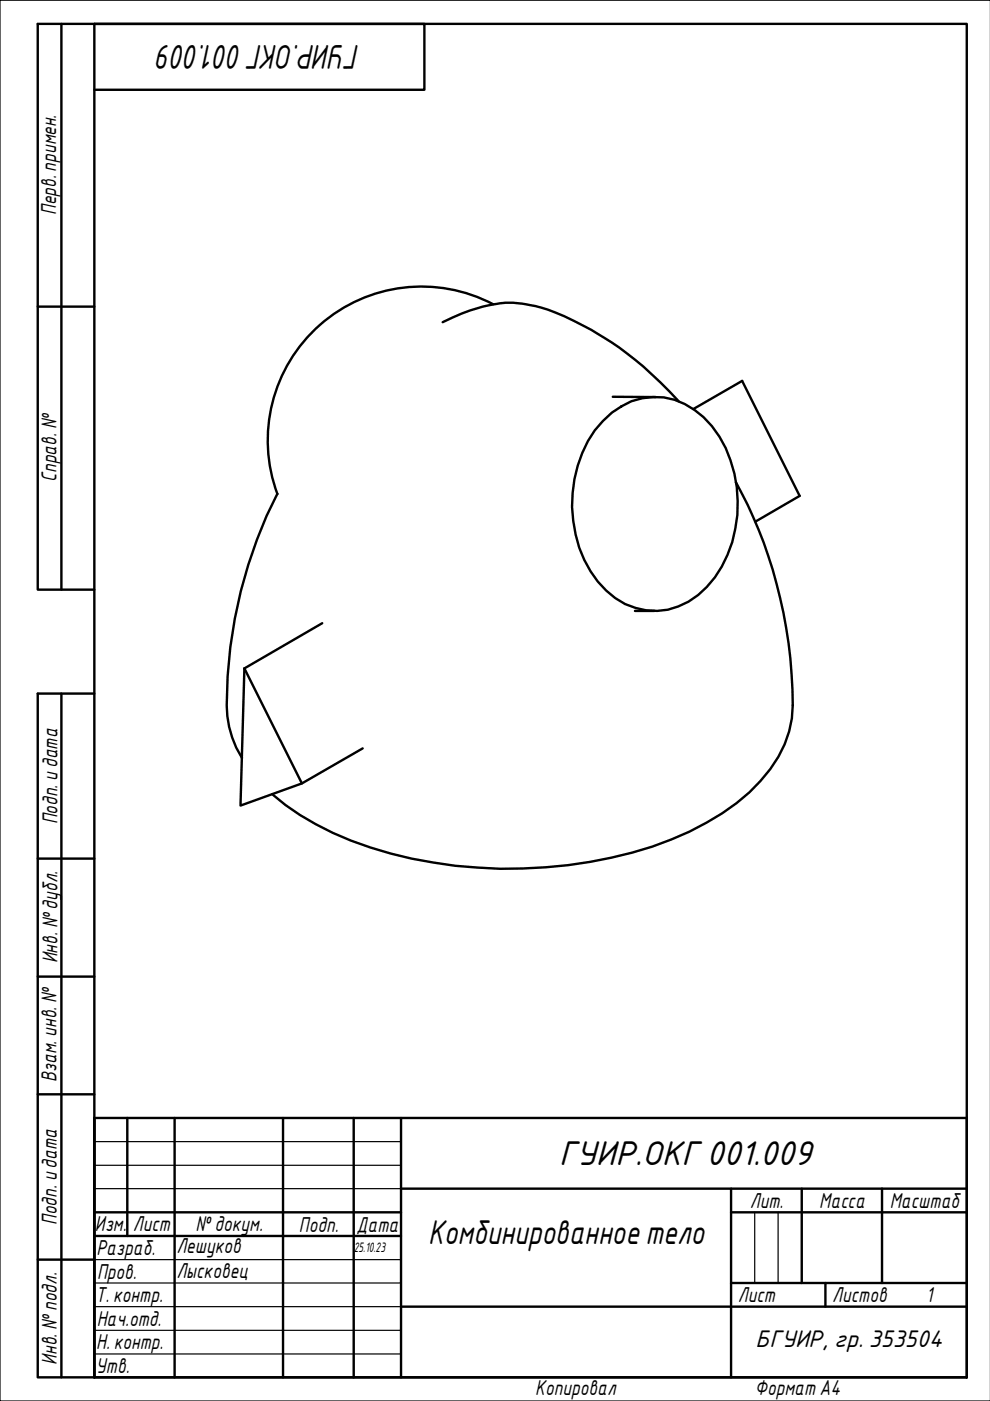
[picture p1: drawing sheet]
<svg xmlns="http://www.w3.org/2000/svg" width="210mm" height="297mm" viewBox="0 0 210 297" stroke-linecap="round" stroke-linejoin="round" font-family="sans-serif">
<path d="M93.9 68.3a32.4 32.4 0 0 1 14.4-4.1 31.6 31.6 0 0 1 13.4 3.9 68 68 0 0 1 20.2 14.9l2 2.1M104.6 64.5a32.6 32.6 0 0 0-36.8 4.4 32.6 32.6 0 0 0-9 35.9M127.8 89.3a14.5 14.5 0 0 1 21.4-.9 26.1 26.1 0 0 1 7.1 20.8 24.9 24.9 0 0 1-8.3 17 14.3 14.3 0 0 1-19.5-1 25.6 25.6 0 0 1-7.1-20.7 25 25 0 0 1 6.4-15.2zM129.9 84.1l9.1 .1M147 86.7l10.4-5.9 12.1 24.3-9.4 5.5M58.8 104.7a97 97 0 0 0-10.6 47.1 21.2 21.2 0 0 0 3.1 8.9M156 102.2a99.5 99.5 0 0 1 12.1 47.3 23.7 23.7 0 0 1-6.9 16.1 50.5 50.5 0 0 1-18.8 12.4 98.1 98.1 0 0 1-68 .2 58.1 58.1 0 0 1-16.7-9.8M68.3 132.1l-16.5 9.6M134.6 129.5h4.1M51.8 141.7l-.8 29.1 13-4.7 12.9-7.4M51.8 141.7l12.2 24.4" fill="none" stroke="#000" stroke-width=".51"/>
<path d="M210 0h-210v297h210" fill="none" stroke="#000" stroke-width=".25"/>
<path d="M20 5.1h185v286.9h-185z" fill="none" stroke="#000" stroke-width=".51"/>
<g fill="none" stroke="#000" stroke-width=".51">
<path d="M20 237h185v55h-185zM27 237v25.1M37 237v55M60 237v55M75 237v55M85 237v55M20 257h65M85 252h120M155 257h50M155 252v40M170 252v20M187 252v20"/>
<path d="M20 262.1h65M85 277h120M155 272h50M175 272v5"/>
</g>
<path d="M20 242h65M20 247.1h65M20 252h65M160 257v15M165 257v15M20 267.1h65M20 272h65M20 277h65M20 282.1h65M20 287.1h65" fill="none" stroke="#000" stroke-width=".25"/>
<path d="M13 5.1v119.9M20 19h70v-13.9h-82v119.9h12M8 65h12M13 147.1v144.9M20 147.1h-12v144.9h12M8 182h12M8 207.1h12M8 232h12M8 267.1h12" fill="none" stroke="#000" stroke-width=".51"/>
<g font-size="7">
<text x="76.3" y="9.5" transform="rotate(180 76.3 9.5)">ГУИР.ОКГ001.009</text>
<text x="118.6" y="247">ГУИР.ОКГ001.009</text>
<text x="90.8" y="263.8">Комбинированное тело</text>
</g>
<text font-size="4.9" x="160.2" y="285.7">БГУИР, гр. 353504</text>
<g font-size="4.4">
<text x="11.9" y="45.6" transform="rotate(-90 11.9 45.6)">Перв. примен.</text>
<text x="12" y="102.2" transform="rotate(-90 12 102.2)">Справ. №</text>
<text x="12.2" y="174.8" transform="rotate(-90 12.2 174.8)">Подп. идата</text>
<text x="12.2" y="204.3" transform="rotate(-90 12.2 204.3)">Инв. №дубл.</text>
<text x="12" y="229.5" transform="rotate(-90 12 229.5)">Взам. инв. №</text>
<text x="159" y="256.1">Лит.</text>
<text x="173.7" y="256.1">Масса</text>
<text x="188.7" y="256.1">Масштаб</text>
<text x="12.1" y="259.8" transform="rotate(-90 12.1 259.8)">Подп. идата</text>
<text x="20.1" y="261.1">Изм.</text>
<text x="28.2" y="261.1">Лист</text>
<text x="41.5" y="261">№докум.</text>
<text x="63.4" y="261.2">Подп.</text>
<text x="75.6" y="261.2">Дата</text>
<text x="20.4" y="266.1">Разраб.</text>
<text x="37.4" y="265.7">Лешуков</text>
<text x="20.6" y="271.1">Пров.</text>
<text x="37.4" y="270.9">Лысковец</text>
<text x="20.3" y="276.1">Т. контр.</text>
<text x="20.5" y="281.1">Нач.отд.</text>
<text x="156.5" y="276.1">Лист</text>
<text x="176.5" y="276.1">Листов</text>
<text x="196.3" y="276">1</text>
<text x="20.4" y="286.1">Н. контр.</text>
<text x="12.1" y="289.4" transform="rotate(-90 12.1 289.4)">Инв. №подл.</text>
<text x="20.3" y="291.1">Утв.</text>
<text x="113.5" y="295.8">Копировал</text>
<text x="160" y="295.7">Формат A4</text>
</g>
<text font-size="2.8" x="75" y="265.5">25.10.23</text>
</svg>
